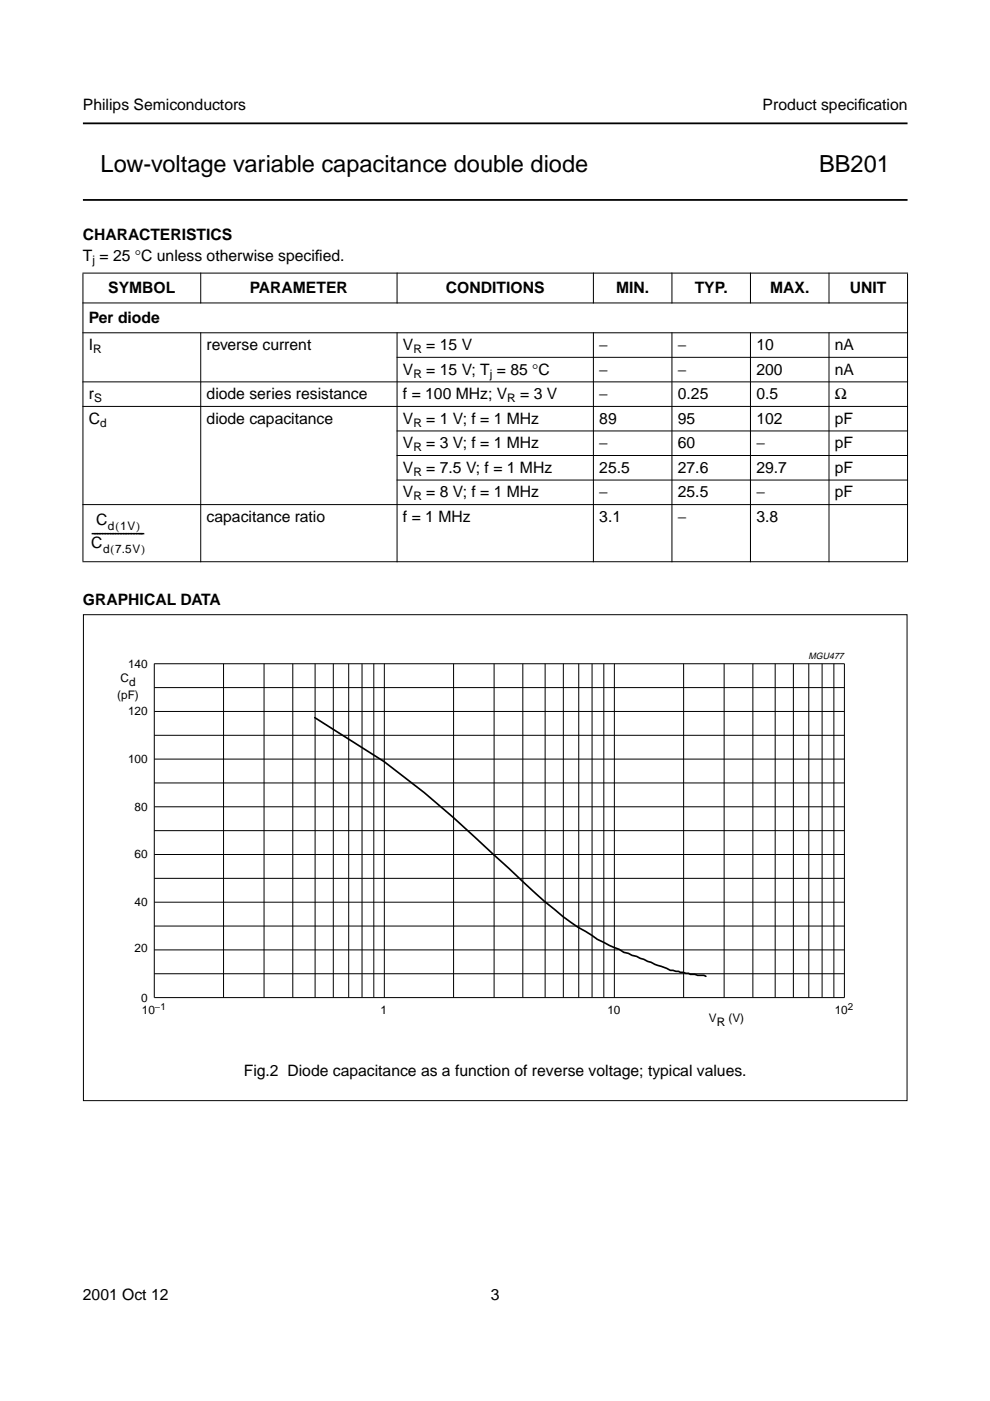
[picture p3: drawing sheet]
<svg xmlns="http://www.w3.org/2000/svg" width="210mm" height="297mm" viewBox="0 0 210 297" stroke-linecap="round" stroke-linejoin="round" font-family="sans-serif">
<path d="M17.6 26.2h174.8M17.6 42.4h174.8" fill="none" stroke="#000" stroke-width=".38"/>
<g fill="#000" stroke="#000" stroke-width=".21">
<path d="M17.5 57.9h175zM42.6 57.8v6.5zM84.2 57.8v6.5zM125.8 57.8v6.5zM142.5 57.8v6.5zM159.1 57.8v6.5zM175.8 57.8v6.5zM17.5 64.2h175zM17.5 70.6h175zM84.1 75.8h108.4zM17.5 81h175zM17.5 86.2h175z"/>
<path d="M84.1 91.4h108.4zM84.1 96.6h108.4zM17.6 58v61zM42.6 70.5v48.7zM84.2 70.5v48.7zM125.8 70.5v48.7zM142.5 70.5v48.7zM159.1 70.5v48.7zM175.8 70.5v48.7zM192.4 58v61zM84.1 101.8h108.4zM17.5 107h175z"/>
<path d="M17.5 119.1h175z"/>
</g>
<g fill="#fff">
<path d="M179.1 144.4h13.4z"/>
<path d="M179 143.6v1.9z"/>
<path d="M17.8 140.6h174.7v7.1h-174.7z"/>
<circle cx="162.8" cy="141.4" r=".22"/>
<circle cx="162.8" cy="143.3" r=".22"/>
<circle cx="162.8" cy="145.2" r=".22"/>
<circle cx="162.8" cy="147.1" r=".22"/>
<circle cx="47.8" cy="141.4" r=".22"/>
<circle cx="47.8" cy="143.3" r=".22"/>
<circle cx="47.8" cy="145.2" r=".22"/>
<circle cx="47.8" cy="147.1" r=".22"/>
</g>
<g fill="none" stroke="#000" stroke-width=".21">
<path d="M17.7 130.3h174.6v103.1h-174.6zM32.7 140.7h146.3v70.8h-146.3zM32.7 150.8h146.3M32.7 145.8h146.3M32.7 155.9h146.3M47.4 140.7v70.8M56 140.7v70.8M62.1 140.7v70.8M66.8 140.7v70.8M70.7 140.7v70.8M73.9 140.7v70.8M76.8 140.7v70.8"/>
<path d="M79.3 140.7v70.8M81.5 140.7v70.8M96.2 140.7v70.8M104.8 140.7v70.8M110.9 140.7v70.8M115.6 140.7v70.8M119.4 140.7v70.8M122.7 140.7v70.8M125.5 140.7v70.8M128 140.7v70.8M130.3 140.7v70.8M144.9 140.7v70.8"/>
<path d="M153.5 140.7v70.8M159.6 140.7v70.8M164.4 140.7v70.8M168.2 140.7v70.8M171.5 140.7v70.8M174.3 140.7v70.8M176.8 140.7v70.8M32.7 166h146.3M32.7 160.9h146.3M32.7 176.1h146.3M32.7 171.1h146.3M32.7 186.2h146.3"/>
<path d="M32.7 196.3h146.3M32.7 191.3h146.3M32.7 181.2h146.3M32.7 206.5h146.3M32.7 201.4h146.3"/>
</g>
<path d="M66.7 152.1l14.7 9.4a233.2 233.2 0 0 1 23.2 19.7l3.3 2.9a105.6 105.6 0 0 0 14.7 12.5l1.5 .9a34.3 34.3 0 0 0 7.2 3.8l1 .6 2.7 .9 7.1 2.9 3.9 .7 .4 .2 2.9 .2 .4 .2" fill="none" stroke="#000" stroke-width=".35"/>
<g font-size="5">
<text x="21.3" y="36.5">Low-voltage variable capacitance double diode</text>
<text x="173.7" y="36.5">BB201</text>
</g>
<g font-size="3.3">
<text x="17.6" y="23.4">Philips Semiconductors</text>
<text x="161.7" y="23.4">Product specif</text>
<text x="181.9" y="23.4">ication</text>
<text x="17.6" y="50.9">CHARACTERISTICS</text>
<text x="17.6" y="55.4">T = 25 °C unless otherwise specif</text>
<text x="66.8" y="55.4">ied.</text>
<text x="22.9" y="62.2">SYMBOL</text>
<text x="53" y="62.2">PARAMETER</text>
<text x="94.5" y="62.2">CONDITIONS</text>
<text x="130.6" y="62.2">MIN.</text>
<text x="147.3" y="62.2">TYP.</text>
<text x="163.3" y="62.2">MAX.</text>
<text x="180.2" y="62.2">UNIT</text>
<text x="18.8" y="68.5">Per diode</text>
<text x="18.8" y="74.2">I</text>
<text x="43.8" y="74.2">reverse current</text>
<text x="85.4" y="74.2">V</text>
<text x="90.4" y="74.2">= 15 V</text>
<text x="127.1" y="74.2">−</text>
<text x="143.7" y="74.2">−</text>
<text x="160.4" y="74.2">10</text>
<text x="177" y="74.2">nA</text>
<text x="85.4" y="79.4">V</text>
<text x="90.4" y="79.4">= 15 V; T = 85 °C</text>
<text x="127.1" y="79.4">−</text>
<text x="143.7" y="79.4">−</text>
<text x="160.4" y="79.4">200</text>
<text x="177" y="79.4">nA</text>
<text x="18.8" y="89.8">C</text>
<text x="18.8" y="84.6">r</text>
<text x="43.8" y="84.6">diode series resistance</text>
<text x="43.8" y="89.8">diode capacitance</text>
<text x="85.4" y="84.6">f = 100 MHz; V</text>
<text x="85.4" y="89.8">V</text>
<text x="90.4" y="89.8">= 1 V; f = 1 MHz</text>
<text x="110.3" y="84.6">= 3 V</text>
<text x="127.1" y="84.6">−</text>
<text x="127.1" y="89.8">89</text>
<text x="143.7" y="84.6">0.25</text>
<text x="143.7" y="89.8">95</text>
<text x="160.4" y="84.6">0.5</text>
<text x="160.4" y="89.8">102</text>
<text x="177" y="84.6">Ω</text>
<text x="177" y="89.8">pF</text>
<text x="85.4" y="95.1">V</text>
<text x="90.4" y="95.1">= 3 V; f = 1 MHz</text>
<text x="127.1" y="95.1">−</text>
<text x="143.7" y="95.1">60</text>
<text x="160.4" y="95.1">−</text>
<text x="177" y="95.1">pF</text>
<text x="85.4" y="100.3">V</text>
<text x="90.4" y="100.3">= 7.5 V; f = 1 MHz</text>
<text x="127.1" y="100.3">25.5</text>
<text x="143.7" y="100.3">27.6</text>
<text x="160.4" y="100.3">29.7</text>
<text x="177" y="100.3">pF</text>
<text x="85.4" y="105.5">V</text>
<text x="90.4" y="105.5">= 8 V; f = 1 MHz</text>
<text x="127.1" y="105.5">−</text>
<text x="143.7" y="105.5">25.5</text>
<text x="160.4" y="105.5">−</text>
<text x="177" y="105.5">pF</text>
<text x="20.4" y="111.4">C</text>
<text x="43.8" y="110.7">capacitance ratio</text>
<text x="85.4" y="110.7">f = 1 MHz</text>
<text x="127.1" y="110.7">3.1</text>
<text x="143.7" y="110.7">−</text>
<text x="160.4" y="110.7">3.8</text>
<text x="19.3" y="116.2">C</text>
<text x="19.3" y="114.2">--------------------</text>
<text x="17.6" y="128.3">GRAPHICAL DATA</text>
<text x="51.7" y="228.2">Fig.2 Diode capacitance as a function of reverse voltage; typical values.</text>
<text x="17.6" y="275.6">2001 Oct 12</text>
<text x="104.1" y="275.6">3</text>
</g>
<g font-size="2.5">
<text x="19.6" y="56">j</text>
<text x="19.8" y="74.8">R</text>
<text x="87.7" y="74.8">R</text>
<text x="87.7" y="80">R</text>
<text x="103.9" y="80">j</text>
<text x="19.9" y="85.2">S</text>
<text x="107.6" y="85.2">R</text>
<text x="21.2" y="90.4">d</text>
<text x="87.7" y="90.4">R</text>
<text x="87.7" y="95.7">R</text>
<text x="87.7" y="100.9">R</text>
<text x="87.7" y="106.1">R</text>
<text x="22.9" y="112.4">d 1V)</text>
<text x="24.5" y="112.4">(</text>
<text x="21.8" y="117.2">d 7.5V)</text>
<text x="23.4" y="117.2">(</text>
<text x="27.2" y="141.7">140</text>
<text x="24.9" y="148.1">(pF)</text>
<text x="25.6" y="144.6">C</text>
<text x="27.4" y="145.4">d</text>
<text x="27.2" y="151.7">120</text>
<text x="27.2" y="161.9">100</text>
<text x="28.5" y="171.9">80</text>
<text x="28.5" y="181.8">60</text>
<text x="28.5" y="192">40</text>
<text x="28.5" y="201.8">20</text>
<text x="29.9" y="212.4">0</text>
<text x="30.1" y="215">10</text>
<text x="80.7" y="215">1</text>
<text x="128.8" y="215">10</text>
<text x="177" y="215">10</text>
<text x="150.3" y="216.8">V</text>
<text x="152" y="217.6">R</text>
<text x="154.5" y="216.8">(V)</text>
</g>
<text font-size="2.1" fill="#fff" x="18.8" y="143.1">handbook, full pagewidth</text>
<g font-size="2.1">
<text x="32.9" y="214.1">−1</text>
<text x="179.8" y="214.1">2</text>
</g>
<text font-size="1.9" x="171.4" y="139.7">MGU477</text>
</svg>
